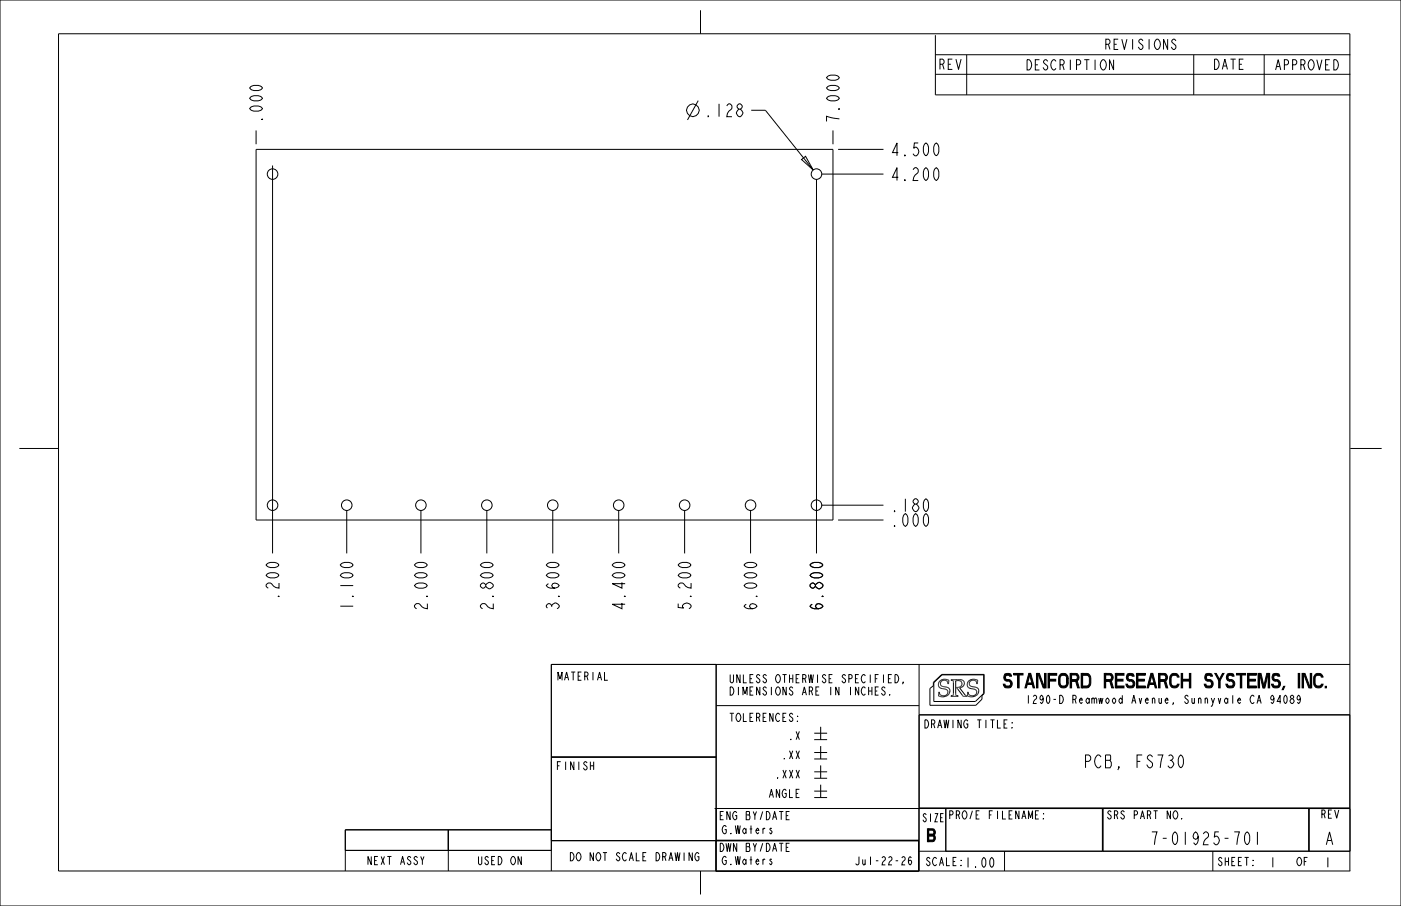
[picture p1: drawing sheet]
<svg xmlns="http://www.w3.org/2000/svg" width="432mm" height="279mm" viewBox="0 0 432 279" stroke-linecap="round" stroke-linejoin="round" font-family="sans-serif">
<g fill="none" stroke="#000" stroke-width=".31">
<path d="M0 0h431.8v279.4h-431.8zM215.9 3.2v7.2M288.3 10.8v18.5h127.9M288.3 16.9h127.9M297.9 16.9v12.4M367.9 16.9v12.4M389.6 16.9v12.4M215.2 31l-3.3 6M231.5 34h4.4l14.7 18.4M288.3 22.9h127.9M78.9 40.2v4.3M78.9 46.1h177.8v114.3h-177.8z"/>
<path d="M84 51v119.7M247 49.2l1.3-1 2.3 4.2zM251.6 55.3v115.4M253.2 53.7h19.1M256.7 40.2v4.3M258.3 46.1h14M6 138.3h12M416.2 138.3h9.6M106.9 157.4v13.3M129.7 157.4v13.3M150 157.4v13.3M170.4 157.4v13.3"/>
<path d="M190.7 157.4v13.3M211 157.4v13.3M231.3 157.4v13.3M253.2 155.8h19.1M258.3 160.4h14M220.7 217.6h62.6M220.7 204.9v63.7M278.4 210.6l-.1-.2 .1 .2-.3 .4M283.3 204.9l-.1 63.7M287.7 210.4l2.6-2.4h13v5.9l-.7 .7v1l-1.8 1.9h-14.2v-5.2l1.1-.8zM287.8 210.5l2.5-2.4h12.9v5.8l-2.6 2.4h-12.8zM289.6 210.1a2.13 2.13 0 0 1 2.8-.2v.9h-.3v-.4a1.13 1.13 0 0 0-1.6-.5 1.13 1.13 0 0 0-.4 1.6l.6 .2a1.74 1.74 0 0 1 2.1 1.3 2.22 2.22 0 0 1-3.5 1.5v-1h.2a1.26 1.26 0 0 0 1.6 1 1.26 1.26 0 0 0 .8-1.7l-.5-.3a1.76 1.76 0 0 1-2.2-1.3z"/>
<path d="M292 210.2h.1M293.5 209.8h-.3v-.2h2a1.34 1.34 0 0 1 1.5 .2 1.34 1.34 0 0 1 .4 1.5l-.5 .5-.8 .4 1.8 2.3M293.5 209.8h.1M293.5 214.5h.1M293.5 209.8l.1 .1M293.6 214.5h-.1M293.6 209.9h.1M293.7 214.5h-.1M293.7 209.9h.1M293.7 214.5h.1M293.8 209.9v.1M293.8 214.4l-.1 .1"/>
<path d="M293.8 210h.1M293.8 210v.1M293.8 214.4h.1M293.8 214.3v.1M293.8 210.1v.1M293.8 210.2v4.1M294.6 214.3v.1M294.6 214.4h.1M294.6 214.4l.1 .1M294.7 214.5h.1M294.8 214.5h.1M294.8 214.5l.5 .1v.2h-2.2v-.2l.4-.1"/>
<path d="M295 212.2v.1M295.2 212.5l-.4-.4a1.34 1.34 0 0 0 1.5-1.9l-.8-.3-.9 .1v4.3M295.2 212.5h.1M295.2 212.5l1.4 1.9M296.6 214.4l.1 .1M296.7 214.5l.1 .2M296.8 214.7l.1 .1M297.1 214.8h-.2M297.4 214.8h-.4M297.4 214.8h.1M297.6 214.5h.1M297.7 214.8h.1"/>
<path d="M297.7 214.5l.2 .3h-.4M298.5 210.1a2.13 2.13 0 0 1 2.8-.2v.9h-.3v-.4a1.13 1.13 0 0 0-1.6-.5 1.13 1.13 0 0 0-.4 1.6l.6 .2a1.74 1.74 0 0 1 2.1 1.3 2.22 2.22 0 0 1-3.5 1.5v-1h.2a1.26 1.26 0 0 0 1.6 1 1.26 1.26 0 0 0 .8-1.7l-.5-.3a1.76 1.76 0 0 1-2.2-1.3zM400.8 215.3l-.2 .4-.3 .2-.4-.2a.99 .99 0 0 1 .4-1.3 1.72 1.72 0 0 1 0 2.6l-.4-.5M416 204.9h-246.1v63.7M169.9 233.5h50.8M251 226.1h3.9M251 228.1h3.9M251 232.1h3.9M251 234.1h3.9M251 238h3.9M252.9 224.1v4M252.9 230.1v4"/>
<path d="M252.9 236v4M283.3 220.5h132.7M138.2 255.9v12.7M169.9 259.2h113.4M169.9 255.9h-63.5v12.7M169.9 259.3h113.2v9.4h-62.5v-9.4M220.2 249.3h195.9v13.2h-132.8M220.7 259.1h62.5M251 240h3.9M251 244h3.9M251 246h3.9M252.9 242v4"/>
<path d="M283.3 249.2h132.7M291.5 249.3v13.2M339.8 249.3v13.2M339.9 249.3v13.2M403.4 249.3v13.2M106.4 262.3h63.5M215.9 268.6v7.2M309.6 262.5v6.1M373.8 262.5v6.1M416 268.6v-258.2h-398v258.2h398.2"/>
<circle cx="213.5" cy="34" r="1.95"/>
<circle cx="84" cy="53.7" r="1.63"/>
<circle cx="251.6" cy="53.7" r="1.63"/>
<circle cx="84" cy="155.8" r="1.63"/>
<circle cx="106.9" cy="155.8" r="1.63"/>
<circle cx="129.7" cy="155.8" r="1.63"/>
<circle cx="150" cy="155.8" r="1.63"/>
<circle cx="170.4" cy="155.8" r="1.63"/>
<circle cx="190.7" cy="155.8" r="1.63"/>
<circle cx="211" cy="155.8" r="1.63"/>
<circle cx="231.3" cy="155.8" r="1.63"/>
<circle cx="251.6" cy="155.8" r="1.63"/>
</g>
<text font-size="5.8" x="309.2" y="212.1">STANFORD RESEARCH SYSTEMS, INC.</text>
<g font-size="5.2">
<text x="216.9" y="36">.128</text>
<text x="80.9" y="38.2" transform="rotate(-90 80.9 38.2)">.000</text>
<text x="258.7" y="38.2" transform="rotate(-90 258.7 38.2)">7.000</text>
<text x="274.3" y="48.1">4.500</text>
<text x="274.3" y="55.7">4.200</text>
<text x="274.3" y="157.8">.180</text>
<text x="274.3" y="162.4">.000</text>
<text x="86" y="185.4" transform="rotate(-90 86 185.4)">.200</text>
<text x="108.9" y="188.5" transform="rotate(-90 108.9 188.5)">1.100</text>
<text x="131.7" y="188.5" transform="rotate(-90 131.7 188.5)">2.000</text>
<text x="152" y="188.5" transform="rotate(-90 152 188.5)">2.800</text>
<text x="172.4" y="188.5" transform="rotate(-90 172.4 188.5)">3.600</text>
<text x="192.7" y="188.5" transform="rotate(-90 192.7 188.5)">4.400</text>
<text x="213" y="188.5" transform="rotate(-90 213 188.5)">5.200</text>
<text x="233.3" y="188.5" transform="rotate(-90 233.3 188.5)">6.000</text>
<text x="253.6" y="188.5" transform="rotate(-90 253.6 188.5)">6.800</text>
<text x="334.2" y="236.8">PCB, FS730</text>
<text x="285.8" y="259.6">B</text>
<text x="354.6" y="260.5">7-01925-701</text>
<text x="408.2" y="260.5">A</text>
</g>
<g font-size="4.1">
<text x="340.2" y="15.3">REVISIONS</text>
<text x="289.1" y="21.4">REV</text>
<text x="315.9" y="21.6">DESCRIPTION</text>
<text x="373.7" y="21.4">DATE</text>
<text x="392.7" y="21.6">APPROVED</text>
</g>
<g font-size="4">
<text x="297.1" y="267.5">1.00</text>
<text x="391.1" y="267.5">1</text>
<text x="408" y="267.5">1</text>
</g>
<g font-size="3.3">
<text x="171.6" y="209.8">MATERIAL</text>
<text x="224.5" y="210.6">UNLESS OTHERWISE SPECIFIED,</text>
<text x="224.5" y="214.4">DIMENSIONS ARE IN INCHES.</text>
<text x="315.9" y="217">1290-D Reamwood Avenue, Sunnyvale CA 94089</text>
<text x="224.5" y="222.5">TOLERENCES:</text>
<text x="284.6" y="224.5">DRAWING TITLE:</text>
<text x="242.4" y="228.1">.X</text>
<text x="171.3" y="237.4">FINISH</text>
<text x="240.4" y="234.1">.XX</text>
<text x="236.4" y="246">ANGLE</text>
<text x="238.4" y="240">.XXX</text>
<text x="221.5" y="252.8">ENG BY/DATE</text>
<text x="222.3" y="257.1">G.Waters</text>
<text x="284.1" y="253.4">SIZE</text>
<text x="292.2" y="252.6">PRO/E FILENAME:</text>
<text x="340.9" y="252.6">SRS PART NO.</text>
<text x="406.9" y="252.3">REV</text>
<text x="221.5" y="262.6">DWN BY/DATE</text>
<text x="112.9" y="266.7">NEXT ASSY</text>
<text x="147" y="266.7">USED ON</text>
<text x="175.3" y="265.5">DO NOT SCALE DRAWING</text>
<text x="222.3" y="266.6">G.Waters</text>
<text x="263.7" y="266.7">Jul-22-26</text>
<text x="285.1" y="267">SCALE:</text>
<text x="375.1" y="267">SHEET:</text>
<text x="399.4" y="267">OF</text>
</g>
</svg>
